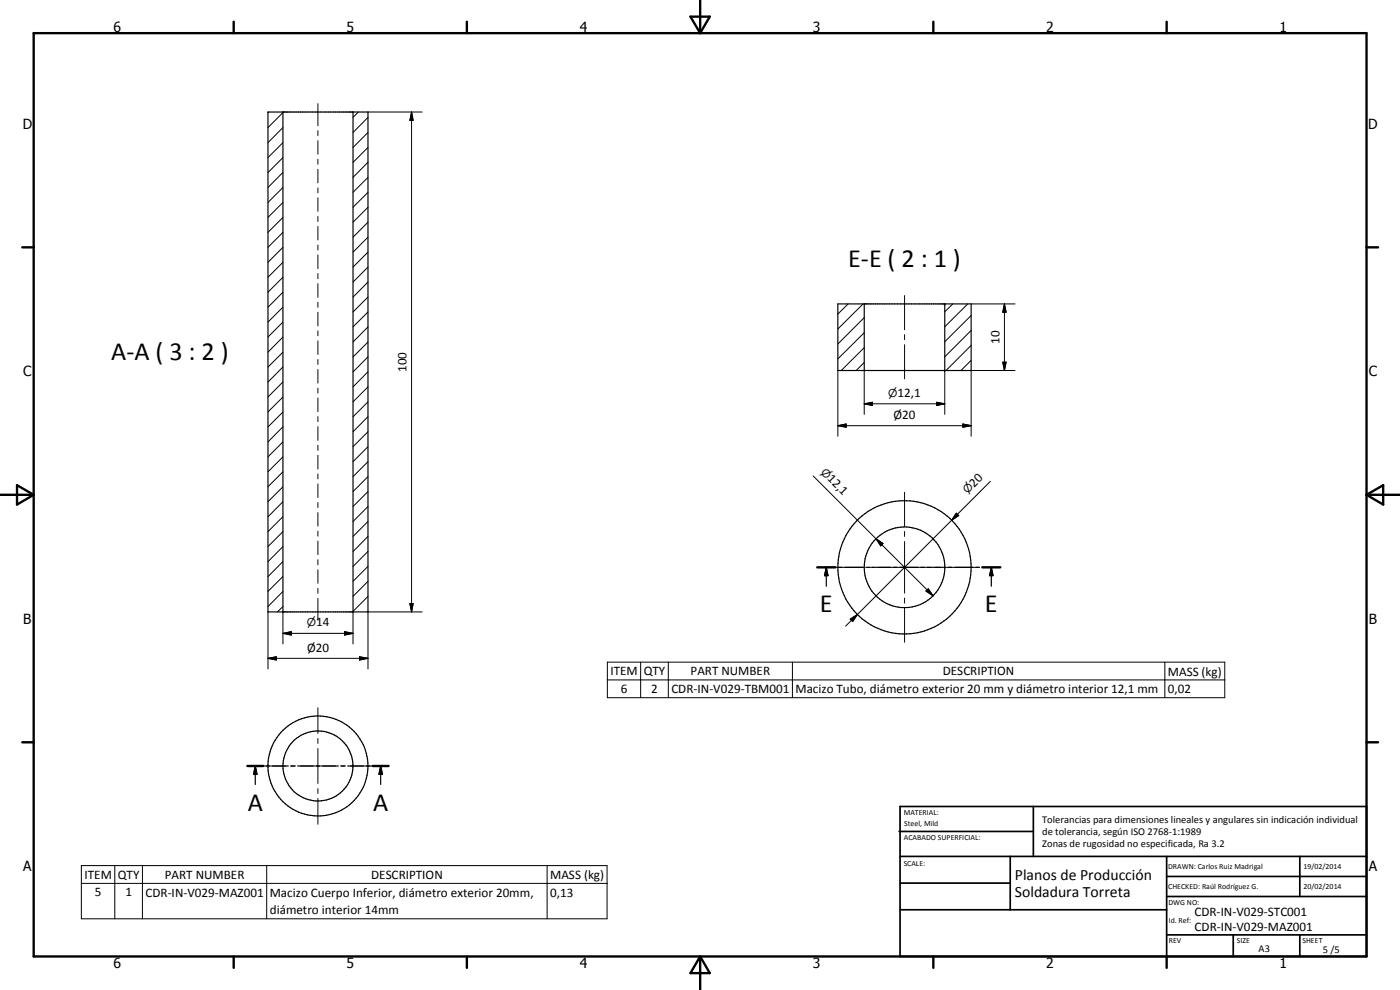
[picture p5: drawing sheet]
<svg xmlns="http://www.w3.org/2000/svg" width="420mm" height="297mm" viewBox="0 0 420 297" stroke-linecap="round" stroke-linejoin="round" font-family="sans-serif">
<g fill="none" stroke="#000" stroke-width=".35">
<path d="M80.4 33.6h30v150h-30zM84.9 33.6v150M105.9 33.6v150M251.4 91.2h40.1v20h-40.1zM259.4 91.2v20M283.5 91.2v20M245.3 170.2h5.4M248 170.2l.5 2.5h-1zM248 170.2v5.7M251.6 170.2h1M253.5 170.2h5.5M259.8 170.2h1.1"/>
<path d="M261.8 170.2h5.4M268.1 170.2h1M270 170.2h5.5M276.3 170.2h1.1M278.3 170.2h5.4M284.6 170.2h1.1M286.5 170.2h5.5M292.9 170.2h1M294.8 170.2h5.4M297.5 170.2l.5 2.5h-1zM297.5 170.2v5.7M74.2 229.8h4.8"/>
<path d="M76.6 229.8l.5 2.5h-1zM76.6 229.8v5.6M79.8 229.8h1.1M81.8 229.8h4.7M87.4 229.8h1M89.3 229.8h4.7M94.9 229.8h1.1M96.8 229.8h4.7M102.4 229.8h1.1M104.3 229.8h4.8M109.9 229.8h1.1M111.9 229.8h4.7"/>
<path d="M114.2 229.8l.6 2.5h-1.1zM114.2 229.8v5.6"/>
<circle cx="271.4" cy="170.2" r="20"/>
<circle cx="271.5" cy="170.2" r="12.1"/>
<circle cx="95.4" cy="229.8" r="15"/>
<circle cx="95.4" cy="229.8" r="10.5"/>
</g>
<g fill="#000">
<circle cx="283.5" cy="91.2" r=".18"/>
<circle cx="283.5" cy="111.2" r=".18"/>
</g>
<g fill="none" stroke="#000" stroke-width=".71">
<path d="M10.1 9.9h400v277.1h-400zM70.1 6.5v3.4M140.1 6.5v3.4M207.2 5h5.8l-2.9 4.9zM210.1 0v9.9M280.1 6.5v3.4M350.1 6.5v3.4M6.7 74.2h3.4M410.1 74.2h3.5M.1 148.5h10M5.1 145.6l5 2.9-5 2.9zM410.1 148.5h10"/>
<path d="M410.1 148.5l5-2.9v5.8zM245.3 170.2h5.4M294.8 170.2h5.4M6.7 222.7h3.4M74.2 229.8h4.8M111.9 229.8h4.7M410.1 222.7h3.5M70.1 287v3.4M140.1 287v3.4M210.1 287v10M210.1 287l2.9 5h-5.8zM280.1 287v3.4"/>
<path d="M350.1 287v3.4"/>
</g>
<g fill="none" stroke="#000" stroke-width=".51">
<path d="M269.8 249.5h40.3M270.1 242h140v45h-140zM270.1 257h140M303.2 257v16M310.1 242v15M350.1 257v30M390.1 257v12M270.1 265h33.1M270.1 273h80M350.1 269h60M350.1 263h60M350.1 280.5h60"/>
<path d="M370.1 280.5v6.5M390.1 280.5v6.5"/>
</g>
<g fill="#000">
<path d="M123.5 33.6l.5 2.5h-1zM301.4 91.2l.6 2.5h-1.1zM300.9 108.7h1.1l-.6 2.5zM251.4 127.7l2.5-.5v1zM259.4 121.2l2.5-.5v1zM281.1 120.7l2.4 .5-2.4 .5zM289 127.2l2.5 .5-2.5 .5zM287 154l.7 .7-2.1 1.4zM248 170.2l.5 2.5h-1zM262.9 161.7l2.1 1.4-.7 .7zM278.6 176.7l1.4 2.1-2.1-1.5zM297.5 170.2l.5 2.5h-1z"/>
<path d="M80.4 197.5l2.5-.4v.9zM84.9 190l2.5-.5v1zM103.4 189.5l2.5 .5-2.5 .5zM107.9 197.1l2.5 .4-2.5 .5zM123 181.1h1l-.5 2.5zM255.2 185.8l2.1-1.4-1.4 2.1zM76.6 229.8l.5 2.5h-1zM114.2 229.8l.6 2.5h-1.1z"/>
</g>
<g fill="none" stroke="#000" stroke-width=".3">
<path d="M80.6 33.6l-.2 .2M84.9 38.3l-4.5 4.5M84.9 33.8l-4.5 4.5M95.4 31.1v6.6M95.4 39.2v1.5M107.6 33.6l-1.7 1.6M110.4 39.8l-4.5 4.4M110.4 35.2l-4.5 4.6M110.4 33.6h16.3M123.5 33.6l.5 2.5h-1zM123.5 33.6v150M84.9 56.3l-4.5 4.4"/>
<path d="M84.9 51.7l-4.5 4.6M84.9 47.3l-4.5 4.5M84.9 42.8l-4.5 4.5M95.4 42.2v4.1M95.4 47.8v1.5M95.4 50.8v4.1M95.4 56.4v1.5M95.4 59.4v4M110.4 57.7l-4.5 4.5M110.4 53.2l-4.5 4.5M110.4 48.7l-4.5 4.5M110.4 44.2l-4.5 4.5"/>
<path d="M84.9 78.7l-4.5 4.5M84.9 74.2l-4.5 4.5M84.9 69.7l-4.5 4.5M84.9 65.2l-4.5 4.5M84.9 60.7l-4.5 4.5M95.4 64.9v1.6M95.4 67.9v4.1M95.4 73.5v1.5M95.4 76.5v4.1M110.4 75.6l-4.5 4.5M110.4 71.2l-4.5 4.4M110.4 66.7l-4.5 4.5"/>
<path d="M110.4 62.2l-4.5 4.5M84.9 92.2l-4.5 4.4M84.9 96.6l-4.5 4.5M84.9 87.7l-4.5 4.5M84.9 83.2l-4.5 4.5M95.4 82.1v1.5M95.4 85.1v4.1M95.4 90.7v1.5M95.4 93.7v4.1M95.4 99.3v1.5M110.4 98.1l-4.5 4.5M110.4 93.6l-4.5 4.5"/>
<path d="M110.4 89.1l-4.5 4.5M110.4 84.6l-4.5 4.6M110.4 80.1l-4.5 4.5M254.5 91.2l-3.1 3M259 91.2l-7.6 7.5M259.4 99.8l-8 7.9M259.4 95.3l-8 7.9M271.5 88.7v10.2M286 91.2l-2.5 2.4M290.4 91.2l-6.9 6.8M291.5 99.1l-8 8M291.5 94.7l-8 7.8"/>
<path d="M291.5 91.2h13.1M301.4 91.2l.6 2.5h-1.1zM301.4 91.2v20M84.9 119.1l-4.5 4.5M84.9 105.7l-4.5 4.5M84.9 114.6l-4.5 4.5M84.9 110.1l-4.5 4.5M84.9 101.1l-4.5 4.6M95.4 102.3v4M95.4 107.9v1.4M95.4 110.9v4M95.4 116.5v1.4"/>
<path d="M95.4 119.4v4.1M110.4 116.1l-4.5 4.5M110.4 111.5l-4.5 4.6M110.4 107.1l-4.5 4.5M110.4 102.6l-4.5 4.5M251.4 111.2v19.7M259.4 108.8l-2.4 2.4M259.4 104.3l-6.9 6.9M259.4 111.2v13.1M271.5 100.4v1.5M271.5 103.4v10.3M283.5 111.2v13.1"/>
<path d="M291.5 108.1l-3.1 3.1M291.5 103.6l-7.6 7.6M300.9 108.7h1.1l-.6 2.5zM304.6 111.2h-13.1v19.7M84.9 137.1l-4.5 4.5M84.9 132.6l-4.5 4.5M84.9 128.1l-4.5 4.5M84.9 123.6l-4.5 4.5M95.4 125v1.5M95.4 128v4.1M95.4 133.6v1.5M95.4 136.6v4.1"/>
<path d="M110.4 138.5l-4.5 4.5M110.4 134l-4.5 4.5M110.4 129.5l-4.5 4.5M110.4 125l-4.5 4.5M110.4 120.6l-4.5 4.5M251.4 127.7l2.5-.5v1zM251.4 127.7h40.1M259.4 121.2l2.5-.5v1zM259.4 121.2h24.1M281.1 120.7l2.4 .5-2.4 .5zM289 127.2l2.5 .5-2.5 .5zM84.9 146l-4.5 4.5"/>
<path d="M84.9 159.5l-4.5 4.5M84.9 155l-4.5 4.5M84.9 150.5l-4.5 4.6M84.9 141.6l-4.5 4.4M95.4 142.2v1.5M95.4 145.2v4.1M95.4 150.8v1.5M95.4 153.8v4.1M95.4 159.4v1.5M110.4 156.5l-4.5 4.5M110.4 152l-4.5 4.5M110.4 147.5l-4.5 4.5"/>
<path d="M110.4 143l-4.5 4.5M244 142.8l18.9 18.9M271.5 147.7v10.3M271.5 159.5v1.5M285.6 156.1l-28.3 28.3M287 154l.7 .7-2.1 1.4zM297.2 144.4l-11.6 11.7M84.9 177.5l-4.5 4.5M84.9 173l-4.5 4.5M84.9 168.5l-4.5 4.5M84.9 164l-4.5 4.5M95.4 162.3v4.1"/>
<path d="M95.4 167.9v1.6M95.4 170.9v4.1M95.4 176.5v1.5M95.4 179.5v6.6M110.4 178.9l-4.5 4.5M110.4 174.4l-4.5 4.5M110.4 169.9l-4.5 4.5M110.4 165.4l-4.5 4.6M110.4 161l-4.5 4.5M249 170.2h10.2M260.7 170.2h1.5M262.9 161.7l2.1 1.4-.7 .7z"/>
<path d="M262.9 161.7l17.1 17.1M263.7 170.2h15.5M271.5 162.5v15.5M271.5 179.5v1.5M277.9 177.3l.7-.6 1.4 2.1zM278.6 176.7l1.4 2.1-2.1-1.5zM280.7 170.2h1.5M283.7 170.2h10.3M80.4 197.5l2.5-.4v.9zM80.4 197.5h30M80.4 183.6v17.1M84.9 190l2.5-.5v1z"/>
<path d="M84.9 182l-1.6 1.6M84.9 190h21M84.9 183.6v9.6M103.4 189.5l2.5 .5-2.5 .5zM105.9 183.6v9.6M107.9 197.1l2.5 .4-2.5 .5zM110.4 183.4l-.2 .2M123 181.1h1l-.5 2.5zM126.7 183.6h-16.3v17.1M182.3 198.7h185.3v10.6h-185.3zM192.3 198.7v10.6M200.6 198.7v10.6"/>
<path d="M237.8 198.7v10.6M255.2 185.8l2.1-1.4-1.4 2.1zM257.3 184.4l-3.5 3.5M271.5 182.5v10.2M349.6 198.7v10.6M95.4 212.3v7.8M182.3 204h185.3M77.9 229.8h7.8M87.2 229.8h1.5M90.2 229.8h10.5M95.4 221.6v1.5M95.4 224.6v10.5"/>
<path d="M95.4 236.6v1.5M95.4 239.6v7.7M102.2 229.8h1.5M105.2 229.8h7.7M24.4 259.7h157.8v16h-157.8zM34.4 259.7v16M42.7 259.7v16M80 259.7v16M164.2 259.7v16M24.4 265h157.8"/>
</g>
<g font-size="7.9">
<text x="254.5" y="80.1">E-E ( 2 : 1 )</text>
<text x="33.3" y="108.1">A-A ( 3 : 2 )</text>
<text x="246.1" y="183.7">E</text>
<text x="295.6" y="183.7">E</text>
<text x="74.4" y="243.3">A</text>
<text x="112" y="243.3">A</text>
</g>
<g font-size="4.7">
<text x="304.6" y="263.9">Planos de Producción</text>
<text x="304.6" y="269.3">Soldadura Torreta</text>
</g>
<g font-size="4.2">
<text x="34" y="9.6">6</text>
<text x="104" y="9.6">5</text>
<text x="174" y="9.6">4</text>
<text x="244" y="9.6">3</text>
<text x="314" y="9.6">2</text>
<text x="384" y="9.6">1</text>
<text x="6.8" y="38.7">D</text>
<text x="410.6" y="38.7">D</text>
<text x="7" y="112.9">C</text>
<text x="410.8" y="112.9">C</text>
<text x="7" y="187.1">B</text>
<text x="410.8" y="187.1">B</text>
<text x="7" y="261.4">A</text>
<text x="410.8" y="261.4">A</text>
<text x="34" y="290.4">6</text>
<text x="104" y="290.4">5</text>
<text x="174" y="290.4">4</text>
<text x="244" y="290.4">3</text>
<text x="314" y="290.4">2</text>
<text x="384" y="290.4">1</text>
</g>
<g font-size="3.9">
<text x="299.9" y="103.2" transform="rotate(-90 299.9 103.2)">10</text>
<text x="122" y="111.6" transform="rotate(-90 122 111.6)">100</text>
<text x="269.4" y="119">12,1</text>
<text x="268.2" y="125.8">Ø20</text>
<text x="248.1" y="143.8" transform="rotate(45 248.1 143.8)">12,1</text>
<text x="292.3" y="146.3" transform="rotate(-45 292.3 146.3)">20</text>
<text x="94.9" y="187.9">14</text>
<text x="92.1" y="195.6">Ø20</text>
<text x="183.2" y="202.6">ITEM</text>
<text x="193.2" y="202.6">QTY</text>
<text x="207.3" y="202.6">PART NUMBER</text>
<text x="282.9" y="202.6">DESCRIPTION</text>
<text x="350.5" y="202.7">MASS (kg)</text>
<text x="186.3" y="207.9">6</text>
<text x="195.4" y="207.9">2</text>
<text x="201.5" y="207.9">CDR-IN-V029-TBM001</text>
<text x="238.7" y="208">Macizo Tubo, diámetro exterior 20 mm y diámetro interior 12,1 mm</text>
<text x="350.5" y="207.9">0,02</text>
<text x="25.3" y="263.7">ITEM</text>
<text x="35.4" y="263.7">QTY</text>
<text x="49.5" y="263.7">PART NUMBER</text>
<text x="111.4" y="263.7">DESCRIPTION</text>
<text x="165.1" y="263.8">MASS (kg)</text>
<text x="28.4" y="268.9">5</text>
<text x="37.6" y="268.9">1</text>
<text x="43.6" y="269">CDR-IN-V029-MAZ001</text>
<text x="81" y="269">Macizo Cuerpo Inferior, diámetro exterior 20mm,</text>
<text x="165.1" y="269">0,13</text>
<text x="81" y="274.4">diámetro interior 14mm</text>
<text x="358.5" y="275">CDR-IN-V029-STC001</text>
<text x="358.5" y="279.4">CDR-IN-V029-MAZ001</text>
</g>
<g font-size="3.3">
<text x="266.6" y="119">n</text>
<text x="246.1" y="141.9" transform="rotate(45 246.1 141.9)">n</text>
<text x="290.4" y="148.3" transform="rotate(-45 290.4 148.3)">n</text>
<text x="92.1" y="187.9">n</text>
</g>
<g font-size="3.1">
<text x="312.7" y="246.8">Tolerancias para dimensiones lineales y angulares sin indicación individual</text>
<text x="312.7" y="250.4">de tolerancia, según ISO 2768-1:1989</text>
<text x="312.7" y="254">Zonas de rugosidad no especificada, Ra 3.2</text>
<text x="377.7" y="285.6">A3</text>
<text x="397" y="285.9">5 /5</text>
</g>
<g font-size="2.4">
<text x="271.2" y="244.4">MATERIAL:</text>
<text x="271.3" y="252">ACABADO SUPERFICIAL:</text>
<text x="271.4" y="247.9">Steel, Mild</text>
<text x="271.2" y="259.7">SCALE:</text>
<text x="350.6" y="260.8">DRAWN: Carlos Ruiz Madrigal</text>
<text x="391.2" y="260.6">19/02/2014</text>
<text x="350.6" y="266.9">CHECKED: Raúl Rodríguez G.</text>
<text x="391.2" y="266.7">20/02/2014</text>
<text x="350.6" y="271.4">DWG NO:</text>
<text x="350.8" y="276.9">Id. Ref:</text>
<text x="350.8" y="282.8">REV</text>
<text x="371.2" y="282.9">SIZE</text>
<text x="390.9" y="282.9">SHEET</text>
</g>
</svg>
